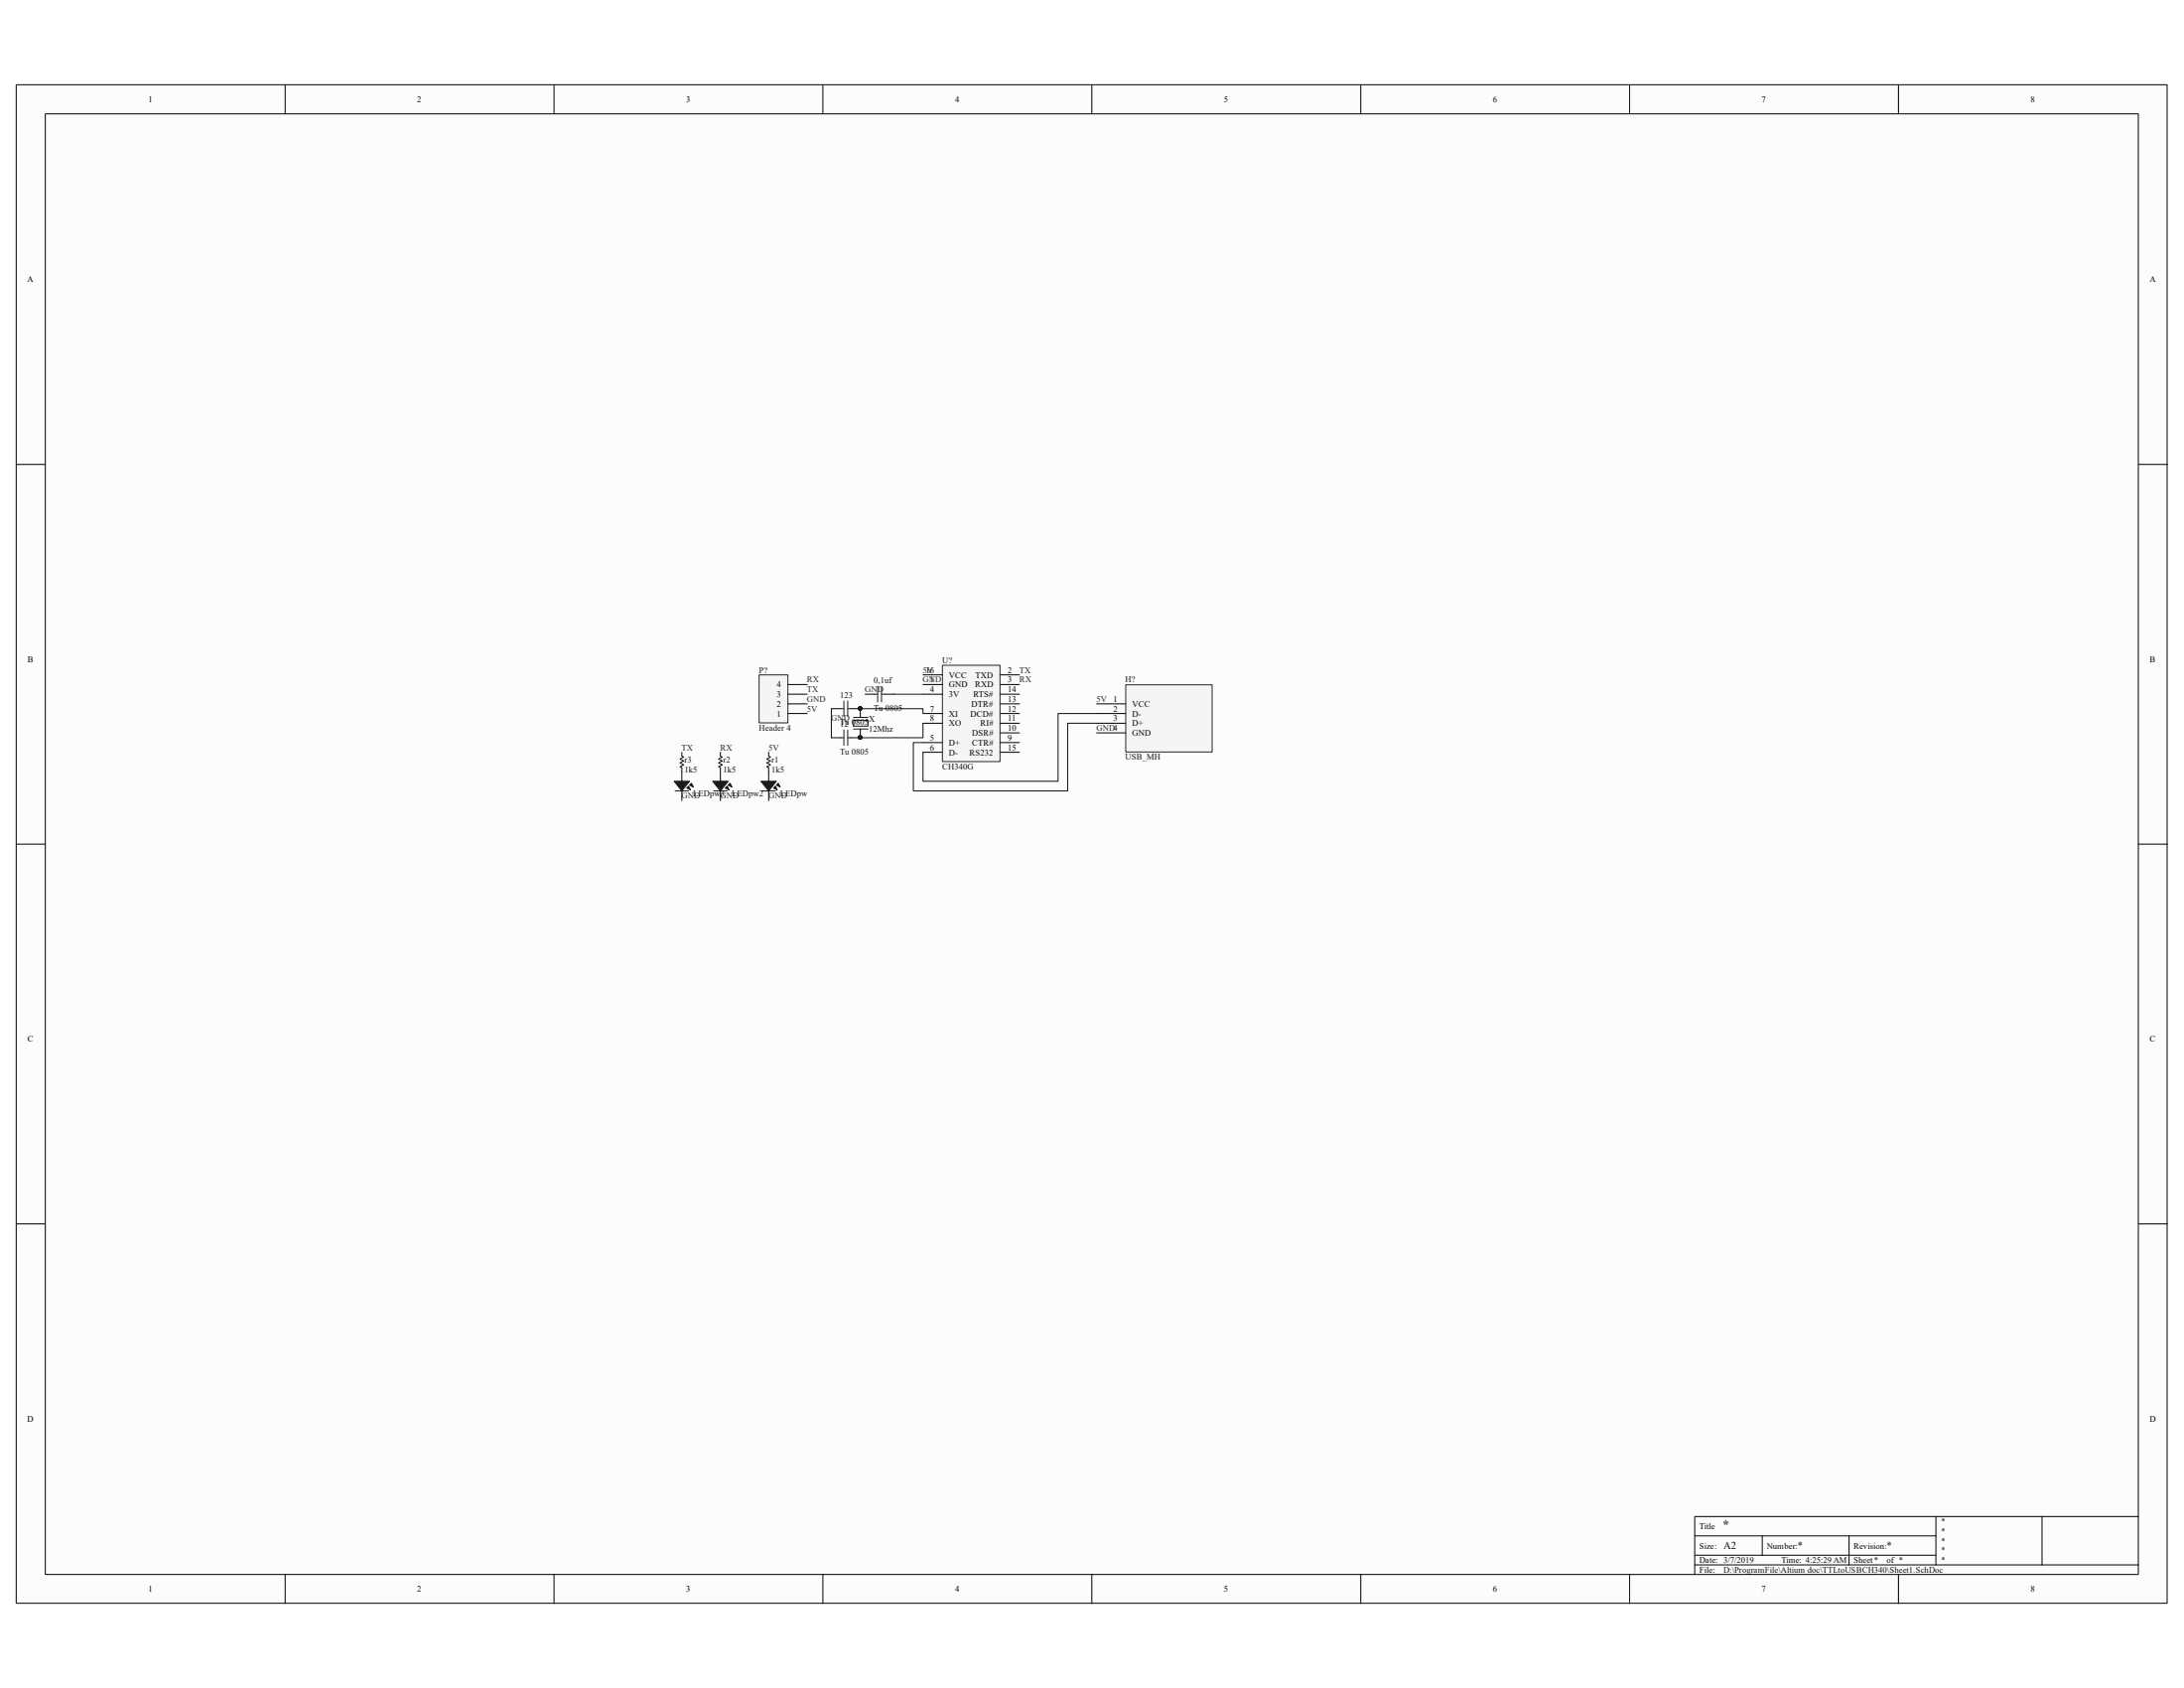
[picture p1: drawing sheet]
<svg xmlns="http://www.w3.org/2000/svg" width="279mm" height="216mm" viewBox="0 0 279 216" stroke-linecap="round" stroke-linejoin="round" font-family="sans-serif">
<path d="M2.1 10.9h275.1v194.2h-275.1z" fill="#fcfcfc"/>
<path d="M2.1 10.8h275.1v194.3h-275.1z" fill="none" stroke="#000" stroke-width=".13"/>
<path d="M5.8 14.6h267.8v186.8h-267.8z" fill="#fcfcfc"/>
<g fill="none" stroke="#000" stroke-width=".13">
<path d="M5.8 14.6h267.8v186.8h-267.8zM36.5 10.8v3.7M70.9 10.8v3.7M105.3 10.8v3.7M139.7 10.8v3.7M174.1 10.8v3.7M208.5 10.8v3.7M242.9 10.8v3.7M2.1 59.4h3.7M273.6 59.4h3.7M2.1 108h3.7M273.6 108h3.7"/>
<path d="M2.1 156.5h3.7M273.6 156.5h3.7M216.8 196.4h30.9M216.8 198.9h30.9M225.4 196.4v2.5M236.6 196.4v3.8M247.7 194v6.2M261.2 194h-44.4v7.4M273.6 194h-12.4v6.2M36.5 201.4v3.7M70.9 201.4v3.7M105.3 201.4v3.7"/>
<path d="M139.7 201.4v3.7M174.1 201.4v3.7M208.5 201.4v3.7M216.8 200.2h56.8M242.9 201.4v3.7"/>
</g>
<path d="M120.6 85.1h7.3v12.3h-7.3z" fill="#f5f5f5"/>
<path d="M120.6 85.1h7.3v12.3h-7.3z" fill="none" stroke="#262626" stroke-width=".13"/>
<g fill="none" stroke="#000" stroke-width=".13">
<path d="M118.1 87.6h2.4M118.1 86.3h2.4M118.1 88.8h2.4M118.1 95h2.4M118.1 96.2h2.4M118.1 91.3h2.4M118.1 92.5h2.4M128 87.6h2.4M128 86.3h2.4M128 88.8h2.4M128 95h2.4M128 96.2h2.4"/>
<path d="M128 91.3h2.4M128 92.5h2.4M128 93.7h2.4M128 90h2.4"/>
</g>
<path d="M97.2 86.4h3.6v6.1h-3.6z" fill="#f5f5f5"/>
<path d="M97.1 86.3h3.7v6.2h-3.7z" fill="none" stroke="#262626" stroke-width=".13"/>
<path d="M100.8 91.3h2.5M100.8 90h2.5M100.8 88.8h2.5M100.8 87.6h2.5M110.1 90.6v1.2M110.1 93.2v1.2M110.7 88.8h1.2M113.1 88.8h1.3" fill="none" stroke="#000" stroke-width=".13"/>
<path d="M109.2 92.1h1.8v.8h-1.8zM109.2 93.2h1.8M109.2 91.8h1.8M110.1 91.5v.3M110.1 93.2v.3M111.9 88.8h.4M112.3 87.8v2M112.8 87.8v2M112.8 88.8h.3" fill="none" stroke="#1c1c1c" stroke-width=".13"/>
<g fill="#0e0e0e" stroke="#0e0e0e" stroke-width=".13">
<circle cx="110" cy="94.3" r=".23"/>
<circle cx="110" cy="90.6" r=".23"/>
</g>
<path d="M144.1 87.6h11v8.6h-11z" fill="#f5f5f5"/>
<path d="M144 87.6h11.1v8.6h-11.1z" fill="none" stroke="#262626" stroke-width=".13"/>
<path d="M98.3 96.2v.5M98.3 98.2v.5M106.4 90.6h1.2M106.4 94.4h1.2M108.8 90.6h1.3M108.8 94.4h1.3M140.3 90h3.7M140.3 91.3h3.7M140.3 92.5h3.7M140.3 93.7h3.7" fill="none" stroke="#000" stroke-width=".13"/>
<g fill="#0e0e0e" stroke="#0e0e0e" stroke-width=".13">
<circle cx="110" cy="90.6" r=".23"/>
<circle cx="110" cy="94.3" r=".23"/>
</g>
<path d="M98.3 96.7l.3 .1-.5 .3 .5 .2-.5 .3 .5 .2-.5 .3 .2 .1M107.6 90.6h.4M107.6 94.4h.4M108 89.7v1.9M108 93.4v1.9M108.5 89.7v1.9M108.5 93.4v1.9M108.5 90.6h.3M108.5 94.4h.3" fill="none" stroke="#1c1c1c" stroke-width=".13"/>
<path d="M99.6 100.2l.2 .5-.5-.3z" fill="#1c1c1c"/>
<path d="M99.6 100.2l.2 .5-.5-.3z" fill="none" stroke="#1c1c1c" stroke-width=".13"/>
<path d="M99.2 100.5l.2 .5-.4-.2z" fill="#1c1c1c"/>
<path d="M99.2 100.5l.2 .5-.4-.2z" fill="none" stroke="#1c1c1c" stroke-width=".13"/>
<path d="M97.3 99.9h2l-1 1.3z" fill="#1c1c1c"/>
<path d="M92.2 96.7l.2 .1-.5 .3 .5 .2-.5 .3 .5 .2-.5 .3 .3 .1M97.3 99.9h2l-1 1.3zM98.3 99.8v.4M97.5 101.2h1.7M98.3 101v.3" fill="none" stroke="#1c1c1c" stroke-width=".13"/>
<path d="M92.2 96.2v.5M92.2 98.2v.5M98.3 98.7v1.2M98.3 101.2v1.2" fill="none" stroke="#000" stroke-width=".13"/>
<path d="M93.4 100.2l.2 .5-.4-.3z" fill="#1c1c1c"/>
<path d="M93.4 100.2l.2 .5-.4-.3z" fill="none" stroke="#1c1c1c" stroke-width=".13"/>
<path d="M93 100.5l.3 .5-.5-.2z" fill="#1c1c1c"/>
<path d="M93 100.5l.3 .5-.5-.2z" fill="none" stroke="#1c1c1c" stroke-width=".13"/>
<path d="M91.2 99.9h2l-1 1.3z" fill="#1c1c1c"/>
<path d="M87.2 96.7l.3 .1-.5 .3 .5 .2-.5 .3 .5 .2-.5 .3 .2 .1M91.2 99.9h2l-1 1.3zM92.2 99.8v.4M91.3 101.2h1.7M92.2 101v.3" fill="none" stroke="#1c1c1c" stroke-width=".13"/>
<path d="M87.2 96.2v.5M87.2 98.2v.5M92.2 98.7v1.2M92.2 101.2v1.2" fill="none" stroke="#000" stroke-width=".13"/>
<path d="M88.5 100.2l.2 .5-.5-.3z" fill="#1c1c1c"/>
<path d="M88.5 100.2l.2 .5-.5-.3z" fill="none" stroke="#1c1c1c" stroke-width=".13"/>
<path d="M88.1 100.5l.2 .5-.5-.2z" fill="#1c1c1c"/>
<path d="M88.1 100.5l.2 .5-.5-.2z" fill="none" stroke="#1c1c1c" stroke-width=".13"/>
<path d="M86.2 99.9h2l-1 1.3z" fill="#1c1c1c"/>
<path d="M86.2 99.9h2l-1 1.3zM87.2 99.8v.4M86.4 101.2h1.7M87.2 101v.3" fill="none" stroke="#1c1c1c" stroke-width=".13"/>
<path d="M87.2 98.7v1.2M87.2 101.2v1.2" fill="none" stroke="#000" stroke-width=".13"/>
<path d="M106.4 90.6v3.8M110.1 90.6h8v.7M114.4 88.8h3.7M118.1 92.5v1.9h-8M140.3 91.3h-4.9v8.6h-17.3v-3.7M140.3 92.5h-3.7v8.7h-19.8v-6.2h1.3" fill="none" stroke="#0e0e0e" stroke-width=".13"/>
<g fill="#0e0e0e" stroke="#0e0e0e" stroke-width=".13">
<circle cx="110" cy="90.6" r=".23"/>
<circle cx="110" cy="94.3" r=".23"/>
</g>
<text font-size="1.7" fill="#262626" x="220.3" y="195.6">*</text>
<g font-size="1.4" fill="#0e0e0e">
<text x="220.5" y="198.1">A2</text>
<text x="230" y="198.1">*</text>
<text x="241.4" y="198.1">*</text>
</g>
<g font-size="1.1">
<text x="19" y="13.1">1</text>
<text x="53.4" y="13.1">2</text>
<text x="87.8" y="13.1">3</text>
<text x="122.2" y="13.1">4</text>
<text x="156.6" y="13.1">5</text>
<text x="191" y="13.1">6</text>
<text x="225.4" y="13.1">7</text>
<text x="259.8" y="13.1">8</text>
<text x="3.5" y="36.1">A</text>
<text x="275" y="36.1">A</text>
<text x="3.6" y="84.7">B</text>
<text x="99.4" y="89.2">3</text>
<text x="99.4" y="87.9">4</text>
<text x="118.4" y="86.1">16</text>
<text x="119" y="87.3">1</text>
<text x="119" y="88.6">4</text>
<text x="121.4" y="87.9">GND</text>
<text x="121.4" y="89.2">3V</text>
<text x="121.4" y="86.7">VCC</text>
<text x="124.5" y="89.2">RTS#</text>
<text x="124.7" y="87.9">RXD</text>
<text x="124.8" y="86.7">TXD</text>
<text x="128.9" y="86.1">2</text>
<text x="128.9" y="87.3">3</text>
<text x="128.9" y="89.8">13</text>
<text x="128.9" y="88.6">14</text>
<text x="142.4" y="89.8">1</text>
<text x="275" y="84.7">B</text>
<text x="99.4" y="91.7">1</text>
<text x="99.4" y="90.4">2</text>
<text x="119" y="94.7">5</text>
<text x="119" y="96">6</text>
<text x="119" y="91">7</text>
<text x="119" y="92.2">8</text>
<text x="121.4" y="95.3">D+</text>
<text x="121.4" y="91.7">XI</text>
<text x="121.4" y="92.9">XO</text>
<text x="124.1" y="91.7">DCD#</text>
<text x="124.3" y="90.4">DTR#</text>
<text x="124.4" y="95.3">CTR#</text>
<text x="124.4" y="94.1">DSR#</text>
<text x="125.4" y="92.9">RI#</text>
<text x="128.9" y="94.7">9</text>
<text x="128.9" y="93.5">10</text>
<text x="128.9" y="92.2">11</text>
<text x="128.9" y="91">12</text>
<text x="128.9" y="96">15</text>
<text x="142.4" y="91">2</text>
<text x="142.4" y="92.2">3</text>
<text x="144.8" y="90.4">VCC</text>
<text x="144.8" y="91.7">D-</text>
<text x="144.8" y="92.9">D+</text>
<text x="144.8" y="94.1">GND</text>
<text x="121.4" y="96.6">D-</text>
<text x="124" y="96.6">RS232</text>
<text x="3.6" y="133.3">C</text>
<text x="275" y="133.3">C</text>
<text x="3.5" y="181.8">D</text>
<text x="275" y="181.8">D</text>
<text x="217.4" y="195.6">Title</text>
<text x="19" y="203.6">1</text>
<text x="53.4" y="203.6">2</text>
<text x="87.8" y="203.6">3</text>
<text x="122.2" y="203.6">4</text>
<text x="156.6" y="203.6">5</text>
<text x="191" y="203.6">6</text>
<text x="217.4" y="198.1">Size:</text>
<text x="217.4" y="199.9">Date: 3/7/2019</text>
<text x="217.4" y="201.2">File:</text>
<text x="225.4" y="203.6">7</text>
<text x="226" y="198.1">Number:</text>
<text x="227.9" y="199.9">Time: 4:25:29 AM</text>
<text x="237.1" y="198.1">Revision:</text>
<text x="237.1" y="199.9">Sheet*</text>
<text x="241.3" y="199.9">of *</text>
<text x="259.8" y="203.6">8</text>
</g>
<g font-size="1.1" fill="#0e0e0e">
<text x="97.1" y="86.1">P?</text>
<text x="107.5" y="89.3">123</text>
<text x="111.8" y="87.4">0,1uf</text>
<text x="120.5" y="84.8">U?</text>
<text x="144" y="87.3">H?</text>
<text x="97.1" y="93.5">Header 4</text>
<text x="107.5" y="92.8">Tu 0805</text>
<text x="107.5" y="93">12</text>
<text x="111.2" y="92.4">X</text>
<text x="111.2" y="93.6">12Mhz</text>
<text x="111.8" y="90.9">Tu 0805</text>
<text x="87.6" y="97.6">r3</text>
<text x="87.6" y="98.8">1k5</text>
<text x="88.7" y="101.9">LEDpw3</text>
<text x="92.5" y="97.6">r2</text>
<text x="92.5" y="98.8">1k5</text>
<text x="93.6" y="101.9">LEDpw2 GND</text>
<text x="98.7" y="97.6">r1</text>
<text x="98.7" y="98.8">1k5</text>
<text x="99.8" y="101.9">LEDpw</text>
<text x="107.5" y="96.5">Tu 0805</text>
<text x="120.5" y="98.5">CH340G</text>
<text x="144" y="97.2">USB_MH</text>
<text x="248.2" y="194.9">*</text>
<text x="248.2" y="196.2">*</text>
<text x="248.2" y="197.4">*</text>
<text x="220.5" y="201.2">D:\ProgramFile\Altium doc\TTLtoUSBCH340\Sheet1.SchDoc</text>
<text x="248.2" y="198.7">*</text>
<text x="248.2" y="199.9">*</text>
</g>
<g font-size="1.1" fill="#262626">
<text x="103.2" y="89.8">GND</text>
<text x="103.2" y="88.6">TX</text>
<text x="103.2" y="87.3">RX</text>
<text x="110.6" y="88.6">GND</text>
<text x="118.1" y="86.1">5V</text>
<text x="118.1" y="87.3">GND</text>
<text x="130.4" y="86.1">TX</text>
<text x="130.4" y="87.3">RX</text>
<text x="140.3" y="89.8">5V</text>
<text x="87.2" y="96">TX</text>
<text x="92.1" y="96">RX</text>
<text x="98.3" y="96">5V</text>
<text x="103.2" y="91">5V</text>
<text x="106.3" y="92.2">GND</text>
<text x="140.3" y="93.5">GND4</text>
<text x="87.2" y="102.2">GND</text>
<text x="92.1" y="102.2">GND</text>
</g>
</svg>
